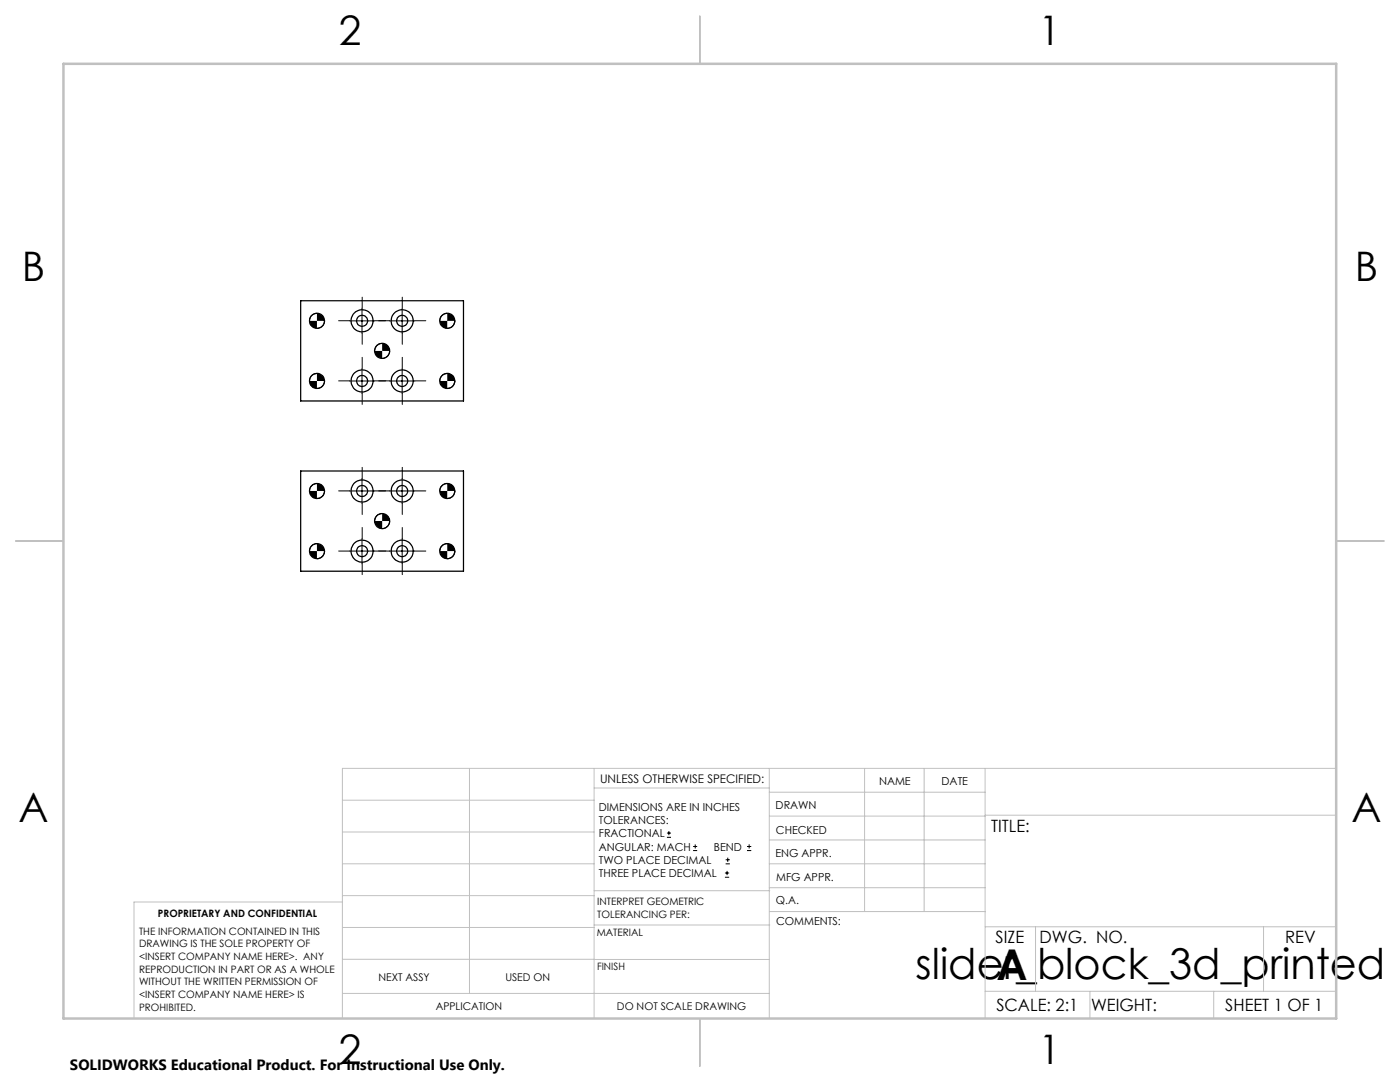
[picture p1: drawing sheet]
<svg xmlns="http://www.w3.org/2000/svg" width="279mm" height="216mm" viewBox="0 0 279 216" stroke-linecap="round" stroke-linejoin="round" font-family="sans-serif">
<g fill="none" stroke="#000" stroke-width=".25">
<path d="M60 60h32.5v20h-32.5zM60 94h32.5v20h-32.5z"/>
<circle cx="63.3" cy="76" r="1.51"/>
<circle cx="63.3" cy="64" r="1.5"/>
<circle cx="72.3" cy="76" r="2.21"/>
<circle cx="72.3" cy="64" r="2.21"/>
<circle cx="72.3" cy="76" r="1.11"/>
<circle cx="72.3" cy="64" r="1.11"/>
<circle cx="76.3" cy="70" r="1.5"/>
<circle cx="80.3" cy="76" r="1.09"/>
<circle cx="80.3" cy="64" r="1.09"/>
<circle cx="80.3" cy="64" r="2.21"/>
<circle cx="80.3" cy="76" r="2.21"/>
<circle cx="89.3" cy="76" r="1.51"/>
<circle cx="89.3" cy="64" r="1.5"/>
<circle cx="63.3" cy="98" r="1.5"/>
<circle cx="72.3" cy="98" r="2.21"/>
<circle cx="72.3" cy="98" r="1.11"/>
<circle cx="80.3" cy="98" r="1.09"/>
<circle cx="80.3" cy="98" r="2.21"/>
<circle cx="89.3" cy="98" r="1.5"/>
<circle cx="63.3" cy="110" r="1.5"/>
<circle cx="72.3" cy="110" r="2.21"/>
<circle cx="72.3" cy="110" r="1.11"/>
<circle cx="76.3" cy="104" r="1.49"/>
<circle cx="80.3" cy="110" r="1.09"/>
<circle cx="80.3" cy="110" r="2.21"/>
<circle cx="89.3" cy="110" r="1.5"/>
</g>
<g fill="none" stroke="#000" stroke-width=".2">
<path d="M63.3 74.5a1.5 1.5 0 0 0-1.5 1.5M63.3 62.5a1.5 1.5 0 0 0-1.5 1.5M64.8 76a1.5 1.5 0 0 1-1.5 1.5M64.8 64a1.5 1.5 0 0 1-1.5 1.5M69.8 76h5M69.8 64h5M72.2 61.5v5M72.2 73.5v5M76.3 68.5a1.56 1.56 0 0 0-1.5 1.5M77.8 76h5M77.8 64h5M77.8 70a1.44 1.44 0 0 1-1.5 1.5"/>
<path d="M80.3 61.5v5M80.3 73.5v5M89.3 62.5a1.5 1.5 0 0 0-1.5 1.5M89.3 74.5a1.5 1.5 0 0 0-1.5 1.5M90.8 64a1.5 1.5 0 0 1-1.5 1.5M90.8 76a1.5 1.5 0 0 1-1.5 1.5M63.3 96.5a1.44 1.44 0 0 0-1.5 1.5M64.8 98a1.56 1.56 0 0 1-1.5 1.5M69.8 98h5M72.2 95.5v5M77.8 98h5M80.3 95.5v5"/>
<path d="M89.3 96.5a1.44 1.44 0 0 0-1.5 1.5M90.8 98a1.56 1.56 0 0 1-1.5 1.5M63.3 108.5a1.5 1.5 0 0 0-1.5 1.5M64.8 110a1.5 1.5 0 0 1-1.5 1.5M69.8 110h5M72.2 107.5v5M76.3 102.5a1.49 1.49 0 0 0-1.5 1.5M77.8 110h5M77.8 104a1.49 1.49 0 0 1-1.5 1.5M80.3 107.5v5M89.3 108.5a1.5 1.5 0 0 0-1.5 1.5M90.8 110a1.5 1.5 0 0 1-1.5 1.5"/>
<path d="M133.1 167.1h.8M133.1 166.2h.8M133.5 165.8v.9M138.3 169.7h.8M138.3 168.9h.8M138.7 168.5v.8M144.7 175h.8M144.7 174.2h.8M144.8 172.4h.9M144.8 171.6h.9M145.1 173.8v.8M145.2 171.1v.9"/>
<path d="M149.1 169.7h.8M149.1 168.9h.8M149.5 168.5v.8"/>
</g>
<g fill="none" stroke="#000" stroke-width=".2" stroke-dasharray="15.2 1.3 1.3 1.3">
<path d="M69.8 64h-2.2M69.8 76h-2.2M72.3 61.5v-2.2M72.3 66.5v2.2M72.3 73.5v-2.2M72.3 78.5v2.2M74.8 64h2.2M74.8 76h2.2M77.8 76h-2.2M77.8 64h-2.2M80.3 73.5v-2.2M80.3 78.5v2.2"/>
<path d="M80.3 61.5v-2.2M80.3 66.5v2.2M82.8 76h2.2M82.8 64h2.2M69.8 98h-2.2M72.3 95.5v-2.2M74.8 98h2.2M77.8 98h-2.2M80.3 95.5v-2.2M82.8 98h2.2M69.8 110h-2.2M72.3 100.5v2.2"/>
<path d="M72.3 107.5v-2.2M72.3 112.5v2.2M74.8 110h2.2M77.8 110h-2.2M80.3 107.5v-2.2M80.3 112.5v2.2M80.3 100.5v2.2M82.8 110h2.2"/>
</g>
<g fill="none" stroke="#c0c0c0" stroke-width=".2">
<path d="M68.3 159.7h50.3M93.7 153.3v44.9M118.6 153.3v49.9M118.6 157.2h34.9M153.5 153.3v49.9M153.5 158.1h43.1M172.5 153.3v28.6M184.4 153.3v28.6M196.6 153.3v49.9M266.7 153.3h-198.4v49.9M68.3 178.7h50.3M68.3 172.4h50.3"/>
<path d="M68.3 166h50.3M68.3 180h-41.6v23.2M118.6 177.7h35M153.5 167.6h43.1M153.5 162.8h43.1M153.5 172.4h43.1M153.5 177.1h43.1M196.6 162.7h70.1M68.3 198.2h85.2M68.3 191.4l85.2 .1M68.3 185.1h50.3M118.6 184.6h35"/>
<path d="M153.6 181.9h43M196.6 197.8h70.1M196.6 184.9h70.1M206.7 184.9v12.9M217.5 197.8v5.4M242.2 197.8v5.4M252.2 184.9v12.9"/>
</g>
<path d="M139.7 3.2v9.5M3.1 107.9h9.6M266.7 107.9h9.5M139.7 203.2v9.6" fill="none" stroke="#c0c0c0" stroke-width=".25"/>
<path d="M12.7 12.7h254v190.5h-254z" fill="none" stroke="#c0c0c0" stroke-width=".5"/>
<path d="M87.8 64a1.44 1.44 0 0 0 1.5 1.5v-1.5zM89.3 62.5v1.5h1.5a1.5 1.5 0 0 0-1.5-1.5zM87.8 76a1.44 1.44 0 0 0 1.5 1.5v-1.5zM89.3 74.5v1.5h1.5a1.56 1.56 0 0 0-1.5-1.5zM61.8 76a1.44 1.44 0 0 0 1.5 1.5v-1.5zM63.3 74.5v1.5h1.5a1.56 1.56 0 0 0-1.5-1.5zM61.8 64a1.44 1.44 0 0 0 1.5 1.5v-1.5zM63.3 62.5v1.5h1.5a1.5 1.5 0 0 0-1.5-1.5zM74.8 70a1.5 1.5 0 0 0 1.5 1.5v-1.5zM76.3 68.5v1.5h1.5a1.49 1.49 0 0 0-1.5-1.5zM87.8 98a1.49 1.49 0 0 0 1.5 1.5v-1.5zM89.3 96.5v1.5h1.5a1.5 1.5 0 0 0-1.5-1.5zM87.8 110a1.44 1.44 0 0 0 1.5 1.5v-1.5zM89.3 108.5v1.5h1.5a1.5 1.5 0 0 0-1.5-1.5zM61.8 110a1.44 1.44 0 0 0 1.5 1.5v-1.5zM63.3 108.5v1.5h1.5a1.5 1.5 0 0 0-1.5-1.5zM61.8 98a1.49 1.49 0 0 0 1.5 1.5v-1.5zM63.3 96.5v1.5h1.5a1.5 1.5 0 0 0-1.5-1.5zM74.8 104a1.56 1.56 0 0 0 1.5 1.5v-1.5zM76.3 102.5v1.5h1.5a1.44 1.44 0 0 0-1.5-1.5z" fill="#000"/>
<g font-size="8.5">
<text x="182.7" y="195.4">slider_block_3d_printed</text>
<text x="198.9" y="195.5">A</text>
</g>
<g font-size="8.1">
<text x="67.6" y="8.9">2</text>
<text x="207.3" y="8.9">1</text>
<text x="4.4" y="56.1">B</text>
<text x="270.4" y="56.1">B</text>
<text x="3.7" y="164.1">A</text>
<text x="269.7" y="164.1">A</text>
<text x="67.6" y="212.4">2</text>
<text x="207.3" y="212.4">1</text>
</g>
<g font-size="3.4">
<text x="197.8" y="166">TITLE:</text>
<text x="198.7" y="188.1">SIZE</text>
<text x="207.5" y="188.1">DWG. NO.</text>
<text x="256.5" y="188.2">REV</text>
<text x="198.8" y="201.7">SCALE: 2:1</text>
<text x="217.7" y="201.8">WEIGHT:</text>
<text x="244.5" y="201.7">SHEET 1 OF 1</text>
</g>
<text font-size="3" x="14" y="213.5">SOLIDWORKS Educational Product. For Instructional Use Only.</text>
<text font-size="2.4" x="119.8" y="156.2">UNLESS OTHERWISE SPECIFIED:</text>
<g font-size="2.2">
<text x="119.5" y="161.8">DIMENSIONS ARE IN INCHES</text>
<text x="154.8" y="161.4">DRAWN</text>
<text x="175.4" y="156.6">NAME</text>
<text x="187.9" y="156.7">DATE</text>
<text x="119.5" y="164.4">TOLERANCES:</text>
<text x="119.5" y="167.1">FRACTIONAL</text>
<text x="154.9" y="166.3">CHECKED</text>
<text x="119.5" y="169.7">ANGULAR: MACH</text>
<text x="119.5" y="172.4">TWO PLACE DECIMAL</text>
<text x="142.5" y="169.7">BEND</text>
<text x="154.8" y="171">ENG APPR.</text>
<text x="119.5" y="175">THREE PLACE DECIMAL</text>
<text x="154.9" y="175.7">MFG APPR.</text>
<text x="154.9" y="180.4">Q.A.</text>
<text x="154.9" y="184.6">COMMENTS:</text>
</g>
<g font-size="2.1">
<text x="75.5" y="195.7">NEXT ASSY</text>
<text x="100.9" y="195.7">USED ON</text>
<text x="86.9" y="201.5">APPLICATION</text>
<text x="123.1" y="201.6">DO NOT SCALE DRAWING</text>
</g>
<g font-size="2">
<text x="31.5" y="182.9">PROPRIETARY AND CONFIDENTIAL</text>
<text x="119.2" y="180.6">INTERPRET GEOMETRIC</text>
<text x="119.2" y="183.1">TOLERANCING PER:</text>
<text x="27.8" y="186.5">THE INFORMATION CONTAINED IN THIS</text>
<text x="27.8" y="189">DRAWING IS THE SOLE PROPERTY OF</text>
<text x="27.8" y="191.6">&lt;INSERT COMPANY NAME HERE&gt;. ANY</text>
<text x="119.1" y="186.7">MATERIAL</text>
<text x="27.8" y="194.1">REPRODUCTION IN PART OR AS A WHOLE</text>
<text x="27.8" y="196.6">WITHOUT THE WRITTEN PERMISSION OF</text>
<text x="119.1" y="193.5">FINISH</text>
<text x="27.8" y="199.1">&lt;INSERT COMPANY NAME HERE&gt; IS</text>
<text x="27.8" y="201.7">PROHIBITED.</text>
</g>
</svg>
